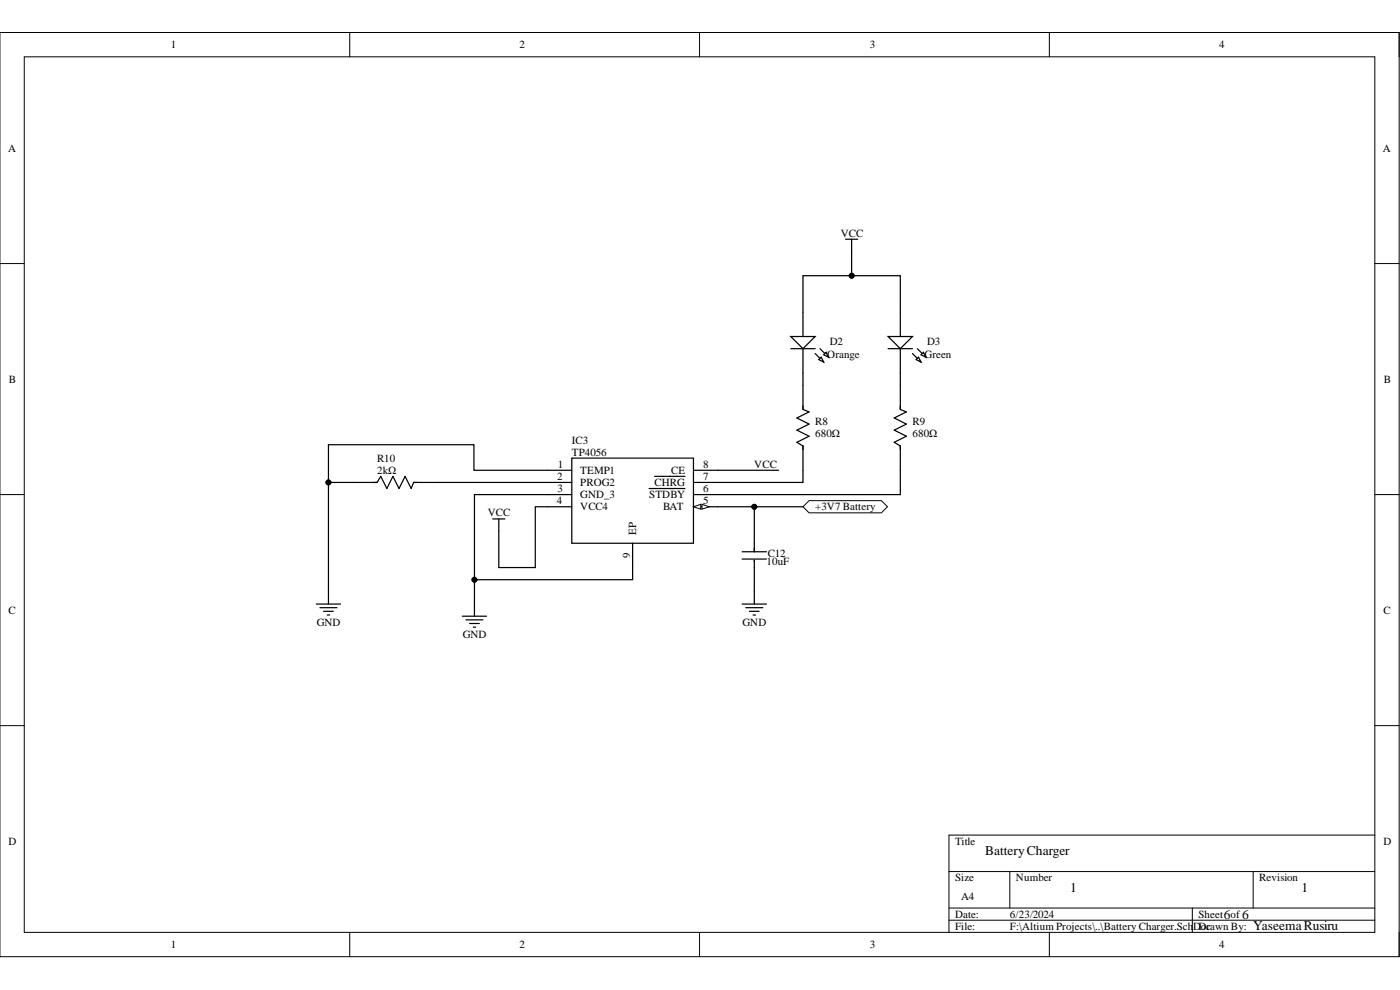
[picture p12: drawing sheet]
<svg xmlns="http://www.w3.org/2000/svg" width="297mm" height="210mm" viewBox="0 0 297 210" stroke-linecap="round" stroke-linejoin="round" font-family="sans-serif">
<path d="M0 6.9h296.8v196h-296.8z" fill="none" stroke="#000" stroke-width=".21"/>
<path d="M5.1 12.1h286.6v185.7h-286.6z" fill-rule="evenodd" fill="#fff"/>
<g fill="none" stroke="#000" stroke-width=".21">
<path d="M0 6.9h5.1M5.1 12.1h286.6v185.7h-286.6zM74.2 6.9v5.2M148.4 6.9v5.2M222.6 6.9v5.2M291.7 6.9h5.1v5.2M0 55.9h5.1M291.7 55.9h5.1M0 104.9h5.1M291.7 104.9h5.1M0 153.9h5.1M291.7 153.9h5.1"/>
<path d="M291.7 177.1h-90.4v20.7M74.2 197.8v5.1M148.4 197.8v5.1M201.3 184.9h90.4M201.3 192.6h90.4M201.3 195.2h90.4M214.2 184.9v7.7M222.6 197.8v5.1M252.9 192.6v5.2M265.8 184.9v7.7M296.8 197.8v5.1"/>
</g>
<path d="M121.3 97.2h25.8v18h-25.8z" fill-rule="evenodd" fill="#fff"/>
<path d="M116.1 99.8h5.2M121.3 97.2h25.8v18h-25.8zM147.1 99.8h5.2M116.1 102.3h5.2M116.1 104.9h5.2M116.1 107.5h5.2M134.2 115.2v5.2M137.7 103.6h7.6M138.9 101h6.4M147.1 102.3h5.2M147.1 104.9h5.2M147.1 107.5h5.2" fill="none" stroke="#000" stroke-width=".26"/>
<path d="M147.1 107.5l1.6-.5v1z" fill="#fff"/>
<path d="M147.1 107.5l1.6-.5v1z" fill="none" stroke="#000" stroke-width=".21"/>
<path d="M148.9 107l1.6 .5-1.6 .5z" fill="#fff"/>
<path d="M148.9 107l1.6 .5-1.6 .5z" fill="none" stroke="#000" stroke-width=".21"/>
<path d="M98.1 130.7h5.1M98.8 131.5h3.7M99.6 132.3h2.1M100.4 133h.5M100.7 128.1v2.6" fill="none" stroke="#000" stroke-width=".26"/>
<path d="M170.3 107.5l1.3-1.3h15.4l1.3 1.3-1.3 1.3h-15.4z" fill-rule="evenodd" fill="#fff"/>
<path d="M170.3 107.5l1.3-1.3h15.4l1.3 1.3-1.3 1.3h-15.4z" fill="none" stroke="#000" stroke-width=".21"/>
<g fill="none" stroke="#000" stroke-width=".26">
<path d="M179.4 50.7h2.6M180.7 50.7v2.6M170.3 66.2v5.2M170.3 74v5.1M104.5 110.1h2.6M105.8 110.1v2.6M67.1 128.1h5.2M67.9 128.9h3.6M68.6 129.7h2.1M69.4 130.5h.5M69.7 125.6v2.5M157.4 128.1h5.2"/>
<path d="M158.2 128.9h3.6M159 129.7h2.1M159.8 130.5h.5M160 125.6v2.5"/>
</g>
<path d="M167.8 71.4h5.1l-2.6 2.6z" fill="#fff"/>
<path d="M167.8 71.4h5.1l-2.6 2.6zM172.9 75l1.8 1.8M174 74l1.8 1.8" fill="none" stroke="#000" stroke-width=".26"/>
<path d="M173.7 76.3l.5-.5 .5 1z" fill="#fff"/>
<path d="M173.7 76.3l.5-.5 .5 1z" fill="none" stroke="#000" stroke-width=".26"/>
<path d="M174.7 75.3l.5-.6 .6 1.1z" fill="#fff"/>
<path d="M167.8 74h5.1M174.7 75.3l.5-.6 .6 1.1zM191 66.2v5.2M191 74v5.1" fill="none" stroke="#000" stroke-width=".26"/>
<path d="M188.4 71.4h5.2l-2.6 2.6z" fill="#fff"/>
<path d="M188.4 71.4h5.2l-2.6 2.6zM193.6 75l1.8 1.8M194.6 74l1.8 1.8" fill="none" stroke="#000" stroke-width=".26"/>
<path d="M194.3 76.3l.6-.5 .5 1z" fill="#fff"/>
<path d="M194.3 76.3l.6-.5 .5 1z" fill="none" stroke="#000" stroke-width=".26"/>
<path d="M195.4 75.3l.5-.6 .5 1.1z" fill="#fff"/>
<g fill="none" stroke="#000" stroke-width=".26">
<path d="M180.7 53.3v5.2M170.3 66.2v-7.7h20.7v7.7M170.3 79.1v7.8l1.3 .5-2.5 1.3 2.5 1.3-2.5 1.2 2.5 1.3M188.4 74h5.2M191 79.1v7.8l1.3 .5-2.6 1.3 2.6 1.3-2.6 1.2 2.6 1.3M195.4 75.3l.5-.6 .5 1.1zM116.1 99.8h-15.6v-5.5h-30.8v8M152.3 99.8h12.9M170.3 99.8v2.5h-18M191 99.8v5.1h-38.7M116.1 107.5h-2.5v12.9h-7.8v-7.7M116.1 104.9h-15.4v18.1h33.5v-2.6"/>
<path d="M116.1 102.3h-28.4l-.5 1.3-1.3-2.6-1.3 2.6-1.2-2.6-1.3 2.6-1.3-2.6-.8 1.3h-10.3v23.3M152.3 107.5h18M157.4 117h5.2M157.4 118.6h5.2M160 107.5v9.5M160 118.8v6.8M100.7 123v5.1"/>
</g>
<g fill="#000">
<circle cx="180.7" cy="58.5" r=".52"/>
<circle cx="69.7" cy="102.3" r=".52"/>
<circle cx="160" cy="107.5" r=".52"/>
<circle cx="100.7" cy="123" r=".52"/>
</g>
<g fill="none" stroke="#000" stroke-width=".21">
<circle cx="180.7" cy="58.5" r=".52"/>
<circle cx="69.7" cy="102.3" r=".52"/>
<circle cx="160" cy="107.5" r=".52"/>
<circle cx="100.7" cy="123" r=".52"/>
</g>
<g font-size="6.1">
<text x="169.7" y="98.3">PIR801</text>
<text x="190.5" y="98.3">PIR901</text>
</g>
<g font-size="2.8">
<text x="209" y="181.4">BatteryCharger</text>
<text x="227" y="189.2">1</text>
<text x="276.1" y="189.2">1</text>
<text x="259.7" y="194.9">6</text>
<text x="263.5" y="194.9">6</text>
<text x="265.8" y="197.2">YaseemaRusiru</text>
</g>
<g font-size="2.3">
<text x="36.2" y="10.2">1</text>
<text x="110.2" y="10.2">2</text>
<text x="184.5" y="10.2">3</text>
<text x="258.6" y="10.2">4</text>
<text x="1.7" y="32.2">A</text>
<text x="293.4" y="32.2">A</text>
<text x="178.3" y="50.2">VCC</text>
<text x="175.5" y="76">Orange</text>
<text x="176" y="73.2">D2</text>
<text x="196.2" y="76">Green</text>
<text x="196.7" y="73.2">D3</text>
<text x="1.9" y="81.2">B</text>
<text x="293.6" y="81.2">B</text>
<text x="121.3" y="94.1">IC3</text>
<text x="172.9" y="92.8">680Ω</text>
<text x="172.9" y="90.2">R8</text>
<text x="193.6" y="92.8">680Ω</text>
<text x="193.6" y="90.2">R9</text>
<text x="80" y="100.5">2kΩ</text>
<text x="80" y="97.9">R10</text>
<text x="118.2" y="101.8">2</text>
<text x="118.4" y="99.2">1</text>
<text x="121.3" y="96.7">TP4056</text>
<text x="123.1" y="100.5">TEMP1</text>
<text x="142.4" y="100.5">CE</text>
<text x="149.2" y="101.8">7</text>
<text x="149.2" y="99.2">8</text>
<text x="160" y="99.2">VCC</text>
<text x="118.1" y="107">4</text>
<text x="118.3" y="104.4">3</text>
<text x="123.1" y="103.1">PROG2</text>
<text x="123.1" y="105.7">GND_3</text>
<text x="137.7" y="105.7">STDBY</text>
<text x="138.9" y="103.1">CHRG</text>
<text x="149.2" y="107">5</text>
<text x="149.2" y="104.4">6</text>
<text x="103.5" y="109.6">VCC</text>
<text x="123.1" y="108.3">VCC4</text>
<text x="135" y="113.4" transform="rotate(-90 135 113.4)">EP</text>
<text x="140.7" y="108.3">BAT</text>
<text x="172.9" y="108.3">+3V7 Battery</text>
<text x="133.7" y="118.3" transform="rotate(-90 133.7 118.3)">9</text>
<text x="162.6" y="119.9">10uF</text>
<text x="162.9" y="118.1">C12</text>
<text x="1.8" y="130.2">C</text>
<text x="293.5" y="130.2">C</text>
<text x="67.2" y="132.8">GND</text>
<text x="98.2" y="135.4">GND</text>
<text x="157.5" y="132.8">GND</text>
<text x="1.8" y="179.2">D</text>
<text x="202.6" y="179.2">Title</text>
<text x="293.5" y="179.2">D</text>
<text x="202.6" y="186.9">Size</text>
<text x="203.9" y="190.8">A4</text>
<text x="215.5" y="186.9">Number</text>
<text x="267.1" y="186.9">Revision</text>
<text x="202.6" y="197.3">File:</text>
<text x="202.6" y="194.7">Date:</text>
<text x="214.2" y="197.3">F:\Altium Projects\..\Battery Charger.Sch</text>
<text x="214.2" y="194.7">6/23/2024</text>
<text x="253.1" y="197.3">DDc</text>
<text x="254.2" y="194.7">Sheet of</text>
<text x="254.8" y="197.3">orawn By:</text>
<text x="36.2" y="201.1">1</text>
<text x="110.2" y="201.1">2</text>
<text x="184.5" y="201.1">3</text>
<text x="258.6" y="201.1">4</text>
</g>
</svg>
